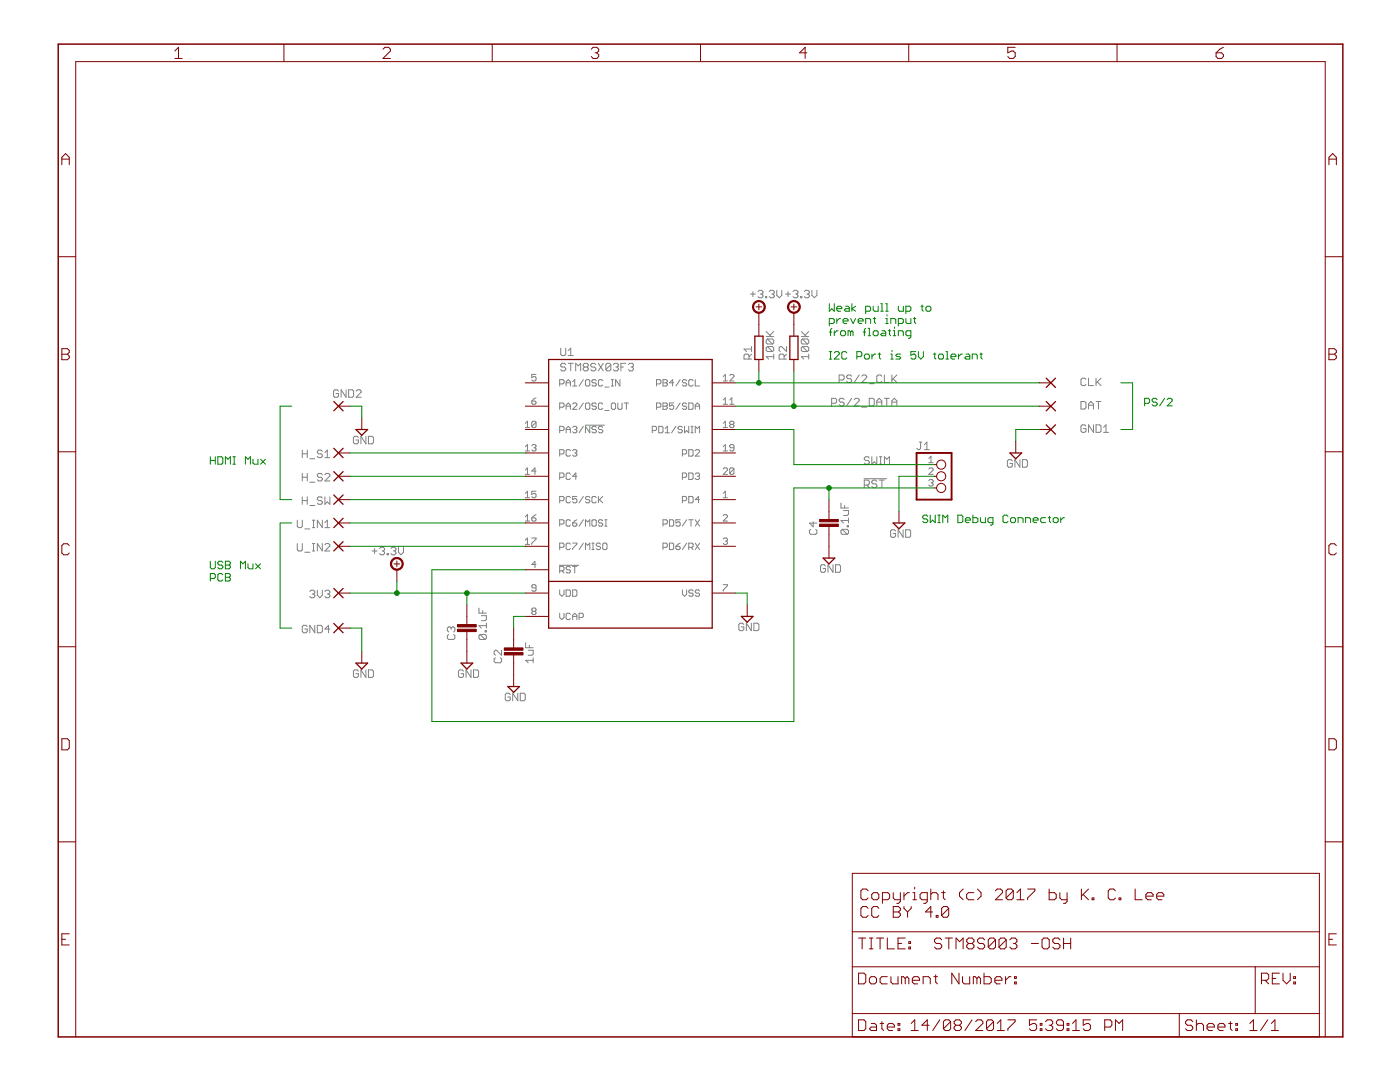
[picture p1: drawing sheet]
<?xml version="1.0" encoding="utf-8"?>
<!DOCTYPE eagle SYSTEM "eagle.dtd">
<eagle version="6.5.0">
<drawing>
<settings>
<setting alwaysvectorfont="yes"/>
<setting verticaltext="up"/>
</settings>
<grid distance="0.1" unitdist="inch" unit="inch" style="lines" multiple="1" display="no" altdistance="0.01" altunitdist="inch" altunit="inch"/>
<schematic xreflabel="%F%N/%S.%C%R" xrefpart="/%S.%C%R">
<libraries>
<library name="Misc Processor">
<symbols>
<symbol name="STM8SXXF">
<pin name="PC6/MOSI" x="-22.86" y="-7.62" length="middle"/>
<pin name="PC7/MISO" x="-22.86" y="-12.7" length="middle"/>
<pin name="PC5/SCK" x="-22.86" y="-2.54" length="middle"/>
<pin name="PA3/!NSS" x="-22.86" y="12.7" length="middle"/>
<pin name="PB4/SCL" x="22.86" y="22.86" length="middle" rot="R180"/>
<pin name="PB5/SDA" x="22.86" y="17.78" length="middle" rot="R180"/>
<pin name="PC3" x="-22.86" y="7.62" length="middle"/>
<pin name="PC4" x="-22.86" y="2.54" length="middle"/>
<pin name="PD3" x="22.86" y="2.54" length="middle" rot="R180"/>
<pin name="PD4" x="22.86" y="-2.54" length="middle" rot="R180"/>
<pin name="PD5/TX" x="22.86" y="-7.62" length="middle" rot="R180"/>
<pin name="PD6/RX" x="22.86" y="-12.7" length="middle" rot="R180"/>
<pin name="PD2" x="22.86" y="7.62" length="middle" rot="R180"/>
<pin name="VDD" x="-22.86" y="-22.86" length="middle" direction="in"/>
<pin name="VCAP" x="-22.86" y="-27.94" length="middle" direction="in"/>
<pin name="VSS" x="22.86" y="-22.86" length="middle" direction="in" rot="R180"/>
<pin name="PD1/SWIM" x="22.86" y="12.7" length="middle" direction="in" rot="R180"/>
<pin name="!RST" x="-22.86" y="-17.78" length="middle" direction="in"/>
<pin name="PA1/OSC_IN" x="-22.86" y="22.86" length="middle" direction="in"/>
<pin name="PA2/OSC_OUT" x="-22.86" y="17.78" length="middle" direction="out"/>
<wire x1="-17.78" y1="27.94" x2="17.78" y2="27.94" width="0.254" layer="94"/>
<wire x1="17.78" y1="27.94" x2="17.78" y2="-20.32" width="0.254" layer="94"/>
<wire x1="17.78" y1="-20.32" x2="17.78" y2="-30.48" width="0.254" layer="94"/>
<wire x1="17.78" y1="-30.48" x2="-17.78" y2="-30.48" width="0.254" layer="94"/>
<wire x1="-17.78" y1="-30.48" x2="-17.78" y2="-20.32" width="0.254" layer="94"/>
<wire x1="-17.78" y1="-20.32" x2="-17.78" y2="27.94" width="0.254" layer="94"/>
<wire x1="-17.78" y1="-20.32" x2="17.78" y2="-20.32" width="0.254" layer="94"/>
<text x="-15.24" y="28.702" size="1.778" layer="95">&gt;Name</text>
<text x="-15.24" y="25.4" size="1.778" layer="96">&gt;Value</text>
</symbol>
</symbols>
<devicesets>
<deviceset name="STM8SX03F" prefix="U">
<gates>
<gate name="G$1" symbol="STM8SXXF" x="0" y="0"/>
</gates>
<devices>
<device name="3" package="TSSOP20">
<connects>
<connect gate="G$1" pin="!RST" pad="4"/>
<connect gate="G$1" pin="PA1/OSC_IN" pad="5"/>
<connect gate="G$1" pin="PA2/OSC_OUT" pad="6"/>
<connect gate="G$1" pin="PA3/!NSS" pad="10"/>
<connect gate="G$1" pin="PB4/SCL" pad="12"/>
<connect gate="G$1" pin="PB5/SDA" pad="11"/>
<connect gate="G$1" pin="PC3" pad="13"/>
<connect gate="G$1" pin="PC4" pad="14"/>
<connect gate="G$1" pin="PC5/SCK" pad="15"/>
<connect gate="G$1" pin="PC6/MOSI" pad="16"/>
<connect gate="G$1" pin="PC7/MISO" pad="17"/>
<connect gate="G$1" pin="PD1/SWIM" pad="18"/>
<connect gate="G$1" pin="PD2" pad="19"/>
<connect gate="G$1" pin="PD3" pad="20"/>
<connect gate="G$1" pin="PD4" pad="1"/>
<connect gate="G$1" pin="PD5/TX" pad="2"/>
<connect gate="G$1" pin="PD6/RX" pad="3"/>
<connect gate="G$1" pin="VCAP" pad="8"/>
<connect gate="G$1" pin="VDD" pad="9"/>
<connect gate="G$1" pin="VSS" pad="7"/>
</connects>
<technologies>
<technology name=""/>
</technologies>
</device>
</devices>
</deviceset>
</devicesets>
</library>
<library name="ipc-7351-capacitor">
<symbols>
<symbol name="CAPACITOR">
<wire x1="-2.54" y1="0" x2="-0.762" y2="0" width="0.1524" layer="94"/>
<wire x1="2.54" y1="0" x2="0.762" y2="0" width="0.1524" layer="94"/>
<text x="-2.54" y="2.54" size="1.778" layer="95">&gt;NAME</text>
<text x="-2.54" y="-4.318" size="1.778" layer="96">&gt;VALUE</text>
<rectangle x1="-1.524" y1="-0.254" x2="2.54" y2="0.254" layer="94" rot="R90"/>
<rectangle x1="-2.54" y1="-0.254" x2="1.524" y2="0.254" layer="94" rot="R90"/>
<pin name="1" x="-5.08" y="0" visible="off" length="short" direction="pas" swaplevel="1"/>
<pin name="2" x="5.08" y="0" visible="off" length="short" direction="pas" swaplevel="1" rot="R180"/>
</symbol>
</symbols>
<devicesets>
<deviceset name="CAPACITOR_" prefix="C" uservalue="yes">
<gates>
<gate name="G$1" symbol="CAPACITOR" x="0" y="0"/>
</gates>
<devices>
<device name="0402" package="CAPC1005X60N">
<connects>
<connect gate="G$1" pin="1" pad="1"/>
<connect gate="G$1" pin="2" pad="2"/>
</connects>
<technologies>
<technology name=""/>
</technologies>
</device>
<device name="0508" package="CAPC1220X107N">
<connects>
<connect gate="G$1" pin="1" pad="1"/>
<connect gate="G$1" pin="2" pad="2"/>
</connects>
<technologies>
<technology name=""/>
</technologies>
</device>
<device name="0603" package="CAPC1608X92N">
<connects>
<connect gate="G$1" pin="1" pad="1"/>
<connect gate="G$1" pin="2" pad="2"/>
</connects>
<technologies>
<technology name=""/>
</technologies>
</device>
<device name="0612" package="CAPC1632X168N">
<connects>
<connect gate="G$1" pin="1" pad="1"/>
<connect gate="G$1" pin="2" pad="2"/>
</connects>
<technologies>
<technology name=""/>
</technologies>
</device>
<device name="0805" package="CAPC2012X145AN">
<connects>
<connect gate="G$1" pin="1" pad="1"/>
<connect gate="G$1" pin="2" pad="2"/>
</connects>
<technologies>
<technology name=""/>
</technologies>
</device>
<device name="1206" package="CAPC3215X168N">
<connects>
<connect gate="G$1" pin="1" pad="1"/>
<connect gate="G$1" pin="2" pad="2"/>
</connects>
<technologies>
<technology name=""/>
</technologies>
</device>
<device name="1210" package="CAPC3225X168N">
<connects>
<connect gate="G$1" pin="1" pad="1"/>
<connect gate="G$1" pin="2" pad="2"/>
</connects>
<technologies>
<technology name=""/>
</technologies>
</device>
<device name="1808" package="CAPC4520X168N">
<connects>
<connect gate="G$1" pin="1" pad="1"/>
<connect gate="G$1" pin="2" pad="2"/>
</connects>
<technologies>
<technology name=""/>
</technologies>
</device>
<device name="1812" package="CAPC4532X218N">
<connects>
<connect gate="G$1" pin="1" pad="1"/>
<connect gate="G$1" pin="2" pad="2"/>
</connects>
<technologies>
<technology name=""/>
</technologies>
</device>
<device name="1825" package="CAPC4564X218N">
<connects>
<connect gate="G$1" pin="1" pad="1"/>
<connect gate="G$1" pin="2" pad="2"/>
</connects>
<technologies>
<technology name=""/>
</technologies>
</device>
<device name="2220" package="CAPC5651X218N">
<connects>
<connect gate="G$1" pin="1" pad="1"/>
<connect gate="G$1" pin="2" pad="2"/>
</connects>
<technologies>
<technology name=""/>
</technologies>
</device>
<device name="2225" package="CAPC5664X218N">
<connects>
<connect gate="G$1" pin="1" pad="1"/>
<connect gate="G$1" pin="2" pad="2"/>
</connects>
<technologies>
<technology name=""/>
</technologies>
</device>
<device name="3640" package="CAPC9198X218N">
<connects>
<connect gate="G$1" pin="1" pad="1"/>
<connect gate="G$1" pin="2" pad="2"/>
</connects>
<technologies>
<technology name=""/>
</technologies>
</device>
<device name="0805N" package="CAP2012X70N">
<connects>
<connect gate="G$1" pin="1" pad="1"/>
<connect gate="G$1" pin="2" pad="2"/>
</connects>
<technologies>
<technology name=""/>
</technologies>
</device>
</devices>
</deviceset>
</devicesets>
</library>
<library name="supply2">
<symbols>
<symbol name="GND">
<wire x1="-1.27" y1="0" x2="1.27" y2="0" width="0.254" layer="94"/>
<wire x1="1.27" y1="0" x2="0" y2="-1.27" width="0.254" layer="94"/>
<wire x1="0" y1="-1.27" x2="-1.27" y2="0" width="0.254" layer="94"/>
<text x="-1.905" y="-3.175" size="1.778" layer="96">&gt;VALUE</text>
<pin name="GND" x="0" y="2.54" visible="off" length="short" direction="sup" rot="R270"/>
</symbol>
</symbols>
<devicesets>
<deviceset name="GND" prefix="SUPPLY">
<gates>
<gate name="GND" symbol="GND" x="0" y="0"/>
</gates>
<devices>
<device name="">
<technologies>
<technology name=""/>
</technologies>
</device>
</devices>
</deviceset>
</devicesets>
</library>
<library name="ipc-7351-resistor">
<symbols>
<symbol name="RESISTOR">
<wire x1="-2.54" y1="-0.889" x2="2.54" y2="-0.889" width="0.254" layer="94"/>
<wire x1="2.54" y1="0.889" x2="-2.54" y2="0.889" width="0.254" layer="94"/>
<wire x1="2.54" y1="-0.889" x2="2.54" y2="0.889" width="0.254" layer="94"/>
<wire x1="-2.54" y1="-0.889" x2="-2.54" y2="0.889" width="0.254" layer="94"/>
<text x="-2.54" y="1.524" size="1.778" layer="95">&gt;NAME</text>
<text x="-2.54" y="-3.302" size="1.778" layer="96">&gt;VALUE</text>
<pin name="2" x="5.08" y="0" visible="off" length="short" direction="pas" swaplevel="1" rot="R180"/>
<pin name="1" x="-5.08" y="0" visible="off" length="short" direction="pas" swaplevel="1"/>
</symbol>
</symbols>
<devicesets>
<deviceset name="RESISTOR_" prefix="R" uservalue="yes">
<gates>
<gate name="G$1" symbol="RESISTOR" x="0" y="0"/>
</gates>
<devices>
<device name="0201" package="RESC0603X30N">
<connects>
<connect gate="G$1" pin="1" pad="1"/>
<connect gate="G$1" pin="2" pad="2"/>
</connects>
<technologies>
<technology name=""/>
</technologies>
</device>
<device name="0402" package="RESC1005X40AN">
<connects>
<connect gate="G$1" pin="1" pad="1"/>
<connect gate="G$1" pin="2" pad="2"/>
</connects>
<technologies>
<technology name=""/>
</technologies>
</device>
<device name="0603" package="RESC1608X55N">
<connects>
<connect gate="G$1" pin="1" pad="1"/>
<connect gate="G$1" pin="2" pad="2"/>
</connects>
<technologies>
<technology name=""/>
</technologies>
</device>
<device name="0805" package="RESC2012X70N">
<connects>
<connect gate="G$1" pin="1" pad="1"/>
<connect gate="G$1" pin="2" pad="2"/>
</connects>
<technologies>
<technology name=""/>
</technologies>
</device>
<device name="1206" package="RESC3115X70N">
<connects>
<connect gate="G$1" pin="1" pad="1"/>
<connect gate="G$1" pin="2" pad="2"/>
</connects>
<technologies>
<technology name=""/>
</technologies>
</device>
<device name="1210" package="RESC3225X70N">
<connects>
<connect gate="G$1" pin="1" pad="1"/>
<connect gate="G$1" pin="2" pad="2"/>
</connects>
<technologies>
<technology name=""/>
</technologies>
</device>
<device name="1812" package="RESC4532X70N">
<connects>
<connect gate="G$1" pin="1" pad="1"/>
<connect gate="G$1" pin="2" pad="2"/>
</connects>
<technologies>
<technology name=""/>
</technologies>
</device>
<device name="2010" package="RESC5025X70N">
<connects>
<connect gate="G$1" pin="1" pad="1"/>
<connect gate="G$1" pin="2" pad="2"/>
</connects>
<technologies>
<technology name=""/>
</technologies>
</device>
<device name="2512" package="RESC6432X70N">
<connects>
<connect gate="G$1" pin="1" pad="1"/>
<connect gate="G$1" pin="2" pad="2"/>
</connects>
<technologies>
<technology name=""/>
</technologies>
</device>
</devices>
</deviceset>
</devicesets>
</library>
<library name="wirepad">
<symbols>
<symbol name="PAD">
<wire x1="-1.016" y1="1.016" x2="1.016" y2="-1.016" width="0.254" layer="94"/>
<wire x1="-1.016" y1="-1.016" x2="1.016" y2="1.016" width="0.254" layer="94"/>
<text x="-1.143" y="1.8542" size="1.778" layer="95">&gt;NAME</text>
<text x="-1.143" y="-3.302" size="1.778" layer="96">&gt;VALUE</text>
<pin name="P" x="2.54" y="0" visible="off" length="short" direction="pas" rot="R180"/>
</symbol>
</symbols>
<devicesets>
<deviceset name="SMD2" prefix="PAD" uservalue="yes">
<gates>
<gate name="1" symbol="PAD" x="0" y="0"/>
</gates>
<devices>
<device name="" package="SMD1,27-2,54">
<connects>
<connect gate="1" pin="P" pad="1"/>
</connects>
<technologies>
<technology name=""/>
</technologies>
</device>
</devices>
</deviceset>
</devicesets>
</library>
<library name="Misc Voltages">
<symbols>
<symbol name="+3.3V">
<wire x1="-0.635" y1="1.27" x2="0.635" y2="1.27" width="0.1524" layer="94"/>
<wire x1="0" y1="0.635" x2="0" y2="1.905" width="0.1524" layer="94"/>
<circle x="0" y="1.27" radius="1.27" width="0.254" layer="94"/>
<text x="-1.905" y="3.175" size="1.778" layer="96">&gt;VALUE</text>
<pin name="+3.3V" x="0" y="-2.54" visible="off" length="short" direction="sup" rot="R90"/>
</symbol>
</symbols>
<devicesets>
<deviceset name="+3.3V" prefix="SUPPLY">
<gates>
<gate name="+3.3V" symbol="+3.3V" x="0" y="0"/>
</gates>
<devices>
<device name="">
<technologies>
<technology name=""/>
</technologies>
</device>
</devices>
</deviceset>
</devicesets>
</library>
<library name="Misc Conn">
<symbols>
<symbol name="PINHD3">
<wire x1="-6.35" y1="-5.08" x2="1.27" y2="-5.08" width="0.4064" layer="94"/>
<wire x1="1.27" y1="-5.08" x2="1.27" y2="5.08" width="0.4064" layer="94"/>
<wire x1="1.27" y1="5.08" x2="-6.35" y2="5.08" width="0.4064" layer="94"/>
<wire x1="-6.35" y1="5.08" x2="-6.35" y2="-5.08" width="0.4064" layer="94"/>
<text x="-6.35" y="5.715" size="1.778" layer="95">&gt;NAME</text>
<text x="-6.35" y="-7.62" size="1.778" layer="96">&gt;VALUE</text>
<pin name="1" x="-2.54" y="2.54" visible="pad" length="short" direction="pas" function="dot"/>
<pin name="2" x="-2.54" y="0" visible="pad" length="short" direction="pas" function="dot"/>
<pin name="3" x="-2.54" y="-2.54" visible="pad" length="short" direction="pas" function="dot"/>
</symbol>
</symbols>
<devicesets>
<deviceset name="PINHD-1X3" prefix="JP" uservalue="yes">
<gates>
<gate name="A" symbol="PINHD3" x="0" y="0"/>
</gates>
<devices>
<device name="" package="1X03">
<connects>
<connect gate="A" pin="1" pad="1"/>
<connect gate="A" pin="2" pad="2"/>
<connect gate="A" pin="3" pad="3"/>
</connects>
<technologies>
<technology name=""/>
</technologies>
</device>
<device name="/90" package="1X03/90">
<connects>
<connect gate="A" pin="1" pad="1"/>
<connect gate="A" pin="2" pad="2"/>
<connect gate="A" pin="3" pad="3"/>
</connects>
<technologies>
<technology name=""/>
</technologies>
</device>
</devices>
</deviceset>
</devicesets>
</library>
<library name="frames">
<symbols>
<symbol name="FRAME_A_L">
<frame x1="0" y1="0" x2="279.4" y2="215.9" columns="6" rows="5" layer="94" border-bottom="no"/>
</symbol>
<symbol name="DOCFIELD">
<wire x1="0" y1="0" x2="71.12" y2="0" width="0.1016" layer="94"/>
<wire x1="101.6" y1="15.24" x2="87.63" y2="15.24" width="0.1016" layer="94"/>
<wire x1="0" y1="0" x2="0" y2="5.08" width="0.1016" layer="94"/>
<wire x1="0" y1="5.08" x2="71.12" y2="5.08" width="0.1016" layer="94"/>
<wire x1="0" y1="5.08" x2="0" y2="15.24" width="0.1016" layer="94"/>
<wire x1="101.6" y1="15.24" x2="101.6" y2="5.08" width="0.1016" layer="94"/>
<wire x1="71.12" y1="5.08" x2="71.12" y2="0" width="0.1016" layer="94"/>
<wire x1="71.12" y1="5.08" x2="87.63" y2="5.08" width="0.1016" layer="94"/>
<wire x1="71.12" y1="0" x2="101.6" y2="0" width="0.1016" layer="94"/>
<wire x1="87.63" y1="15.24" x2="87.63" y2="5.08" width="0.1016" layer="94"/>
<wire x1="87.63" y1="15.24" x2="0" y2="15.24" width="0.1016" layer="94"/>
<wire x1="87.63" y1="5.08" x2="101.6" y2="5.08" width="0.1016" layer="94"/>
<wire x1="101.6" y1="5.08" x2="101.6" y2="0" width="0.1016" layer="94"/>
<wire x1="0" y1="15.24" x2="0" y2="22.86" width="0.1016" layer="94"/>
<wire x1="101.6" y1="35.56" x2="0" y2="35.56" width="0.1016" layer="94"/>
<wire x1="101.6" y1="35.56" x2="101.6" y2="22.86" width="0.1016" layer="94"/>
<wire x1="0" y1="22.86" x2="101.6" y2="22.86" width="0.1016" layer="94"/>
<wire x1="0" y1="22.86" x2="0" y2="35.56" width="0.1016" layer="94"/>
<wire x1="101.6" y1="22.86" x2="101.6" y2="15.24" width="0.1016" layer="94"/>
<text x="1.27" y="1.27" size="2.54" layer="94" font="vector">Date:</text>
<text x="12.7" y="1.27" size="2.54" layer="94" font="vector">&gt;LAST_DATE_TIME</text>
<text x="72.39" y="1.27" size="2.54" layer="94" font="vector">Sheet:</text>
<text x="86.36" y="1.27" size="2.54" layer="94" font="vector">&gt;SHEET</text>
<text x="88.9" y="11.43" size="2.54" layer="94" font="vector">REV:</text>
<text x="1.27" y="19.05" size="2.54" layer="94" font="vector">TITLE:</text>
<text x="1.27" y="11.43" size="2.54" layer="94" font="vector">Document Number:</text>
<text x="17.78" y="19.05" size="2.54" layer="94" font="vector">&gt;DRAWING_NAME</text>
</symbol>
</symbols>
<devicesets>
<deviceset name="FRAME_A_L" prefix="FRAME" uservalue="yes">
<gates>
<gate name="G$1" symbol="FRAME_A_L" x="0" y="0" addlevel="always"/>
<gate name="G$2" symbol="DOCFIELD" x="172.72" y="0" addlevel="always"/>
</gates>
<devices>
<device name="">
<technologies>
<technology name=""/>
</technologies>
</device>
</devices>
</deviceset>
</devicesets>
</library>
</libraries>
<attributes>
</attributes>
<variantdefs>
</variantdefs>
<classes>
<class number="0" name="default" width="0" drill="0">
</class>
</classes>
<parts>
<part name="U1" library="Misc Processor" deviceset="STM8SX03F" device="3"/>
<part name="C2" library="ipc-7351-capacitor" deviceset="CAPACITOR_" device="0603" value="1uF"/>
<part name="C3" library="ipc-7351-capacitor" deviceset="CAPACITOR_" device="0603" value="0.1uF"/>
<part name="C4" library="ipc-7351-capacitor" deviceset="CAPACITOR_" device="0603" value="0.1uF"/>
<part name="SUPPLY1" library="supply2" deviceset="GND" device=""/>
<part name="SUPPLY2" library="supply2" deviceset="GND" device=""/>
<part name="SUPPLY3" library="supply2" deviceset="GND" device=""/>
<part name="SUPPLY4" library="supply2" deviceset="GND" device=""/>
<part name="R1" library="ipc-7351-resistor" deviceset="RESISTOR_" device="0603" value="100K"/>
<part name="R2" library="ipc-7351-resistor" deviceset="RESISTOR_" device="0603" value="100K"/>
<part name="CLK" library="wirepad" deviceset="SMD2" device=""/>
<part name="DAT" library="wirepad" deviceset="SMD2" device=""/>
<part name="GND1" library="wirepad" deviceset="SMD2" device=""/>
<part name="H_S1" library="wirepad" deviceset="SMD2" device=""/>
<part name="H_S2" library="wirepad" deviceset="SMD2" device=""/>
<part name="H_SW" library="wirepad" deviceset="SMD2" device=""/>
<part name="U_IN1" library="wirepad" deviceset="SMD2" device=""/>
<part name="U_IN2" library="wirepad" deviceset="SMD2" device=""/>
<part name="SUPPLY8" library="supply2" deviceset="GND" device=""/>
<part name="GND2" library="wirepad" deviceset="SMD2" device=""/>
<part name="SUPPLY9" library="supply2" deviceset="GND" device=""/>
<part name="SUPPLY10" library="supply2" deviceset="GND" device=""/>
<part name="3V3" library="wirepad" deviceset="SMD2" device=""/>
<part name="SUPPLY11" library="supply2" deviceset="GND" device=""/>
<part name="GND4" library="wirepad" deviceset="SMD2" device=""/>
<part name="SUPPLY5" library="Misc Voltages" deviceset="+3.3V" device=""/>
<part name="SUPPLY6" library="Misc Voltages" deviceset="+3.3V" device=""/>
<part name="SUPPLY7" library="Misc Voltages" deviceset="+3.3V" device=""/>
<part name="J1" library="Misc Conn" deviceset="PINHD-1X3" device=""/>
<part name="FRAME1" library="frames" deviceset="FRAME_A_L" device=""/>
</parts>
<sheets>
<sheet>
<plain>
<text x="187.198" y="5.588" size="2.54" layer="94">Copyright (c) 2017 by K. C. Lee
CC BY 4.0</text>
<text x="45.72" y="104.14" size="1.778" layer="91">HDMI Mux</text>
<text x="45.72" y="78.74" size="1.778" layer="91">USB Mux
PCB</text>
<text x="248.92" y="116.84" size="1.778" layer="91">PS/2</text>
<text x="200.66" y="91.44" size="1.778" layer="91">SWIM Debug Connector</text>
<text x="180.34" y="132.08" size="1.778" layer="91">Weak pull up to
prevent input 
from floating</text>
<text x="180.34" y="127" size="1.778" layer="91">I2C Port is 5V tolerant</text>
</plain>
<instances>
<instance part="U1" gate="G$1" x="137.16" y="99.06"/>
<instance part="C2" gate="G$1" x="111.76" y="63.5" rot="R90"/>
<instance part="C3" gate="G$1" x="101.6" y="68.58" rot="R90"/>
<instance part="C4" gate="G$1" x="180.34" y="91.44" rot="R90"/>
<instance part="SUPPLY1" gate="GND" x="111.76" y="55.88"/>
<instance part="SUPPLY2" gate="GND" x="101.6" y="60.96"/>
<instance part="SUPPLY3" gate="GND" x="180.34" y="83.82"/>
<instance part="SUPPLY4" gate="GND" x="162.56" y="71.12"/>
<instance part="R1" gate="G$1" x="165.1" y="129.54" rot="R90"/>
<instance part="R2" gate="G$1" x="172.72" y="129.54" rot="R90"/>
<instance part="CLK" gate="1" x="228.6" y="121.92" smashed="yes" rot="R180">
<attribute name="NAME" x="235.077" y="121.2342" size="1.778" layer="95"/>
<attribute name="VALUE" x="229.743" y="125.222" size="1.778" layer="96" rot="R180"/>
</instance>
<instance part="DAT" gate="1" x="228.6" y="116.84" smashed="yes" rot="R180">
<attribute name="NAME" x="235.077" y="116.1542" size="1.778" layer="95"/>
<attribute name="VALUE" x="229.743" y="120.142" size="1.778" layer="96" rot="R180"/>
</instance>
<instance part="GND1" gate="1" x="228.6" y="111.76" smashed="yes" rot="R180">
<attribute name="NAME" x="235.077" y="111.0742" size="1.778" layer="95"/>
<attribute name="VALUE" x="229.743" y="115.062" size="1.778" layer="96" rot="R180"/>
</instance>
<instance part="H_S1" gate="1" x="73.66" y="106.68" smashed="yes">
<attribute name="NAME" x="72.263" y="107.3658" size="1.778" layer="95" rot="R180"/>
<attribute name="VALUE" x="72.517" y="103.378" size="1.778" layer="96"/>
</instance>
<instance part="H_S2" gate="1" x="73.66" y="101.6" smashed="yes">
<attribute name="NAME" x="72.263" y="102.2858" size="1.778" layer="95" rot="R180"/>
<attribute name="VALUE" x="72.517" y="98.298" size="1.778" layer="96"/>
</instance>
<instance part="H_SW" gate="1" x="73.66" y="96.52" smashed="yes">
<attribute name="NAME" x="72.263" y="97.2058" size="1.778" layer="95" rot="R180"/>
<attribute name="VALUE" x="72.517" y="93.218" size="1.778" layer="96"/>
</instance>
<instance part="U_IN1" gate="1" x="73.66" y="91.44" smashed="yes">
<attribute name="NAME" x="72.263" y="92.1258" size="1.778" layer="95" rot="R180"/>
<attribute name="VALUE" x="72.517" y="88.138" size="1.778" layer="96"/>
</instance>
<instance part="U_IN2" gate="1" x="73.66" y="86.36" smashed="yes">
<attribute name="NAME" x="72.263" y="87.0458" size="1.778" layer="95" rot="R180"/>
<attribute name="VALUE" x="72.517" y="83.058" size="1.778" layer="96"/>
</instance>
<instance part="SUPPLY8" gate="GND" x="220.98" y="106.68"/>
<instance part="GND2" gate="1" x="73.66" y="116.84"/>
<instance part="SUPPLY9" gate="GND" x="78.74" y="111.76"/>
<instance part="SUPPLY10" gate="GND" x="195.58" y="91.44"/>
<instance part="3V3" gate="1" x="73.66" y="76.2" smashed="yes">
<attribute name="NAME" x="72.263" y="76.8858" size="1.778" layer="95" rot="R180"/>
<attribute name="VALUE" x="72.517" y="72.898" size="1.778" layer="96"/>
</instance>
<instance part="SUPPLY11" gate="GND" x="78.74" y="60.96"/>
<instance part="GND4" gate="1" x="73.66" y="68.58" smashed="yes">
<attribute name="NAME" x="72.263" y="69.2658" size="1.778" layer="95" rot="R180"/>
<attribute name="VALUE" x="72.517" y="65.278" size="1.778" layer="96"/>
</instance>
<instance part="SUPPLY5" gate="+3.3V" x="165.1" y="137.16"/>
<instance part="SUPPLY6" gate="+3.3V" x="172.72" y="137.16"/>
<instance part="SUPPLY7" gate="+3.3V" x="86.36" y="81.28" rot="MR0"/>
<instance part="J1" gate="A" x="205.74" y="101.6"/>
<instance part="FRAME1" gate="G$1" x="12.7" y="-20.32"/>
<instance part="FRAME1" gate="G$2" x="185.42" y="-20.32"/>
</instances>
<busses>
</busses>
<nets>
<net name="GND" class="0">
<segment>
<pinref part="C2" gate="G$1" pin="1"/>
<pinref part="SUPPLY1" gate="GND" pin="GND"/>
</segment>
<segment>
<pinref part="C3" gate="G$1" pin="1"/>
<pinref part="SUPPLY2" gate="GND" pin="GND"/>
</segment>
<segment>
<pinref part="C4" gate="G$1" pin="1"/>
<pinref part="SUPPLY3" gate="GND" pin="GND"/>
</segment>
<segment>
<pinref part="U1" gate="G$1" pin="VSS"/>
<pinref part="SUPPLY4" gate="GND" pin="GND"/>
<wire x1="160.02" y1="76.2" x2="162.56" y2="76.2" width="0.1524" layer="91"/>
<wire x1="162.56" y1="76.2" x2="162.56" y2="73.66" width="0.1524" layer="91"/>
</segment>
<segment>
<pinref part="GND1" gate="1" pin="P"/>
<pinref part="SUPPLY8" gate="GND" pin="GND"/>
<wire x1="226.06" y1="111.76" x2="220.98" y2="111.76" width="0.1524" layer="91"/>
<wire x1="220.98" y1="111.76" x2="220.98" y2="109.22" width="0.1524" layer="91"/>
</segment>
<segment>
<pinref part="GND2" gate="1" pin="P"/>
<pinref part="SUPPLY9" gate="GND" pin="GND"/>
<wire x1="76.2" y1="116.84" x2="78.74" y2="116.84" width="0.1524" layer="91"/>
<wire x1="78.74" y1="116.84" x2="78.74" y2="114.3" width="0.1524" layer="91"/>
</segment>
<segment>
<pinref part="SUPPLY10" gate="GND" pin="GND"/>
<wire x1="203.2" y1="101.6" x2="195.58" y2="101.6" width="0.1524" layer="91"/>
<wire x1="195.58" y1="101.6" x2="195.58" y2="93.98" width="0.1524" layer="91"/>
<pinref part="J1" gate="A" pin="2"/>
</segment>
<segment>
<pinref part="GND4" gate="1" pin="P"/>
<pinref part="SUPPLY11" gate="GND" pin="GND"/>
<wire x1="76.2" y1="68.58" x2="78.74" y2="68.58" width="0.1524" layer="91"/>
<wire x1="78.74" y1="68.58" x2="78.74" y2="63.5" width="0.1524" layer="91"/>
</segment>
</net>
<net name="N$1" class="0">
<segment>
<pinref part="U1" gate="G$1" pin="VCAP"/>
<pinref part="C2" gate="G$1" pin="2"/>
<wire x1="114.3" y1="71.12" x2="111.76" y2="71.12" width="0.1524" layer="91"/>
<wire x1="111.76" y1="71.12" x2="111.76" y2="68.58" width="0.1524" layer="91"/>
</segment>
</net>
<net name="!RST" class="0">
<segment>
<pinref part="U1" gate="G$1" pin="!RST"/>
<pinref part="C4" gate="G$1" pin="2"/>
<wire x1="114.3" y1="81.28" x2="93.98" y2="81.28" width="0.1524" layer="91"/>
<pinref part="J1" gate="A" pin="3"/>
<wire x1="203.2" y1="99.06" x2="180.34" y2="99.06" width="0.1524" layer="91"/>
<wire x1="180.34" y1="99.06" x2="172.72" y2="99.06" width="0.1524" layer="91"/>
<wire x1="172.72" y1="99.06" x2="172.72" y2="48.26" width="0.1524" layer="91"/>
<wire x1="172.72" y1="48.26" x2="93.98" y2="48.26" width="0.1524" layer="91"/>
<wire x1="93.98" y1="48.26" x2="93.98" y2="81.28" width="0.1524" layer="91"/>
<wire x1="180.34" y1="99.06" x2="180.34" y2="96.52" width="0.1524" layer="91"/>
<junction x="180.34" y="99.06"/>
<label x="187.96" y="99.06" size="1.778" layer="95"/>
</segment>
</net>
<net name="SWIM" class="0">
<segment>
<pinref part="U1" gate="G$1" pin="PD1/SWIM"/>
<wire x1="160.02" y1="111.76" x2="172.72" y2="111.76" width="0.1524" layer="91"/>
<wire x1="172.72" y1="111.76" x2="172.72" y2="104.14" width="0.1524" layer="91"/>
<wire x1="172.72" y1="104.14" x2="203.2" y2="104.14" width="0.1524" layer="91"/>
<label x="187.96" y="104.14" size="1.778" layer="95"/>
<pinref part="J1" gate="A" pin="1"/>
</segment>
</net>
<net name="PS/2_CLK" class="0">
<segment>
<pinref part="R1" gate="G$1" pin="1"/>
<wire x1="165.1" y1="124.46" x2="165.1" y2="121.92" width="0.1524" layer="91"/>
<pinref part="U1" gate="G$1" pin="PB4/SCL"/>
<wire x1="165.1" y1="121.92" x2="160.02" y2="121.92" width="0.1524" layer="91"/>
<wire x1="165.1" y1="121.92" x2="226.06" y2="121.92" width="0.1524" layer="91"/>
<junction x="165.1" y="121.92"/>
<label x="195.58" y="121.92" size="1.778" layer="95" rot="MR0"/>
<pinref part="CLK" gate="1" pin="P"/>
</segment>
</net>
<net name="PS/2_DATA" class="0">
<segment>
<pinref part="U1" gate="G$1" pin="PB5/SDA"/>
<pinref part="R2" gate="G$1" pin="1"/>
<wire x1="160.02" y1="116.84" x2="172.72" y2="116.84" width="0.1524" layer="91"/>
<wire x1="172.72" y1="116.84" x2="172.72" y2="124.46" width="0.1524" layer="91"/>
<wire x1="172.72" y1="116.84" x2="226.06" y2="116.84" width="0.1524" layer="91"/>
<junction x="172.72" y="116.84"/>
<label x="195.58" y="116.84" size="1.778" layer="95" rot="MR0"/>
<pinref part="DAT" gate="1" pin="P"/>
</segment>
</net>
<net name="N$4" class="0">
<segment>
<pinref part="U1" gate="G$1" pin="PC7/MISO"/>
<wire x1="114.3" y1="86.36" x2="76.2" y2="86.36" width="0.1524" layer="91"/>
<pinref part="U_IN2" gate="1" pin="P"/>
</segment>
</net>
<net name="N$5" class="0">
<segment>
<pinref part="U1" gate="G$1" pin="PC6/MOSI"/>
<wire x1="114.3" y1="91.44" x2="76.2" y2="91.44" width="0.1524" layer="91"/>
<pinref part="U_IN1" gate="1" pin="P"/>
</segment>
</net>
<net name="N$6" class="0">
<segment>
<pinref part="U1" gate="G$1" pin="PC5/SCK"/>
<wire x1="114.3" y1="96.52" x2="76.2" y2="96.52" width="0.1524" layer="91"/>
<pinref part="H_SW" gate="1" pin="P"/>
</segment>
</net>
<net name="N$7" class="0">
<segment>
<pinref part="U1" gate="G$1" pin="PC3"/>
<wire x1="114.3" y1="106.68" x2="76.2" y2="106.68" width="0.1524" layer="91"/>
<pinref part="H_S1" gate="1" pin="P"/>
</segment>
</net>
<net name="N$8" class="0">
<segment>
<pinref part="U1" gate="G$1" pin="PC4"/>
<wire x1="114.3" y1="101.6" x2="76.2" y2="101.6" width="0.1524" layer="91"/>
<pinref part="H_S2" gate="1" pin="P"/>
</segment>
</net>
<net name="+3.3V" class="0">
<segment>
<pinref part="U1" gate="G$1" pin="VDD"/>
<pinref part="C3" gate="G$1" pin="2"/>
<wire x1="114.3" y1="76.2" x2="101.6" y2="76.2" width="0.1524" layer="91"/>
<wire x1="101.6" y1="76.2" x2="101.6" y2="73.66" width="0.1524" layer="91"/>
<junction x="101.6" y="76.2"/>
<pinref part="3V3" gate="1" pin="P"/>
<wire x1="101.6" y1="76.2" x2="86.36" y2="76.2" width="0.1524" layer="91"/>
<pinref part="SUPPLY7" gate="+3.3V" pin="+3.3V"/>
<wire x1="86.36" y1="76.2" x2="76.2" y2="76.2" width="0.1524" layer="91"/>
<wire x1="86.36" y1="78.74" x2="86.36" y2="76.2" width="0.1524" layer="91"/>
<junction x="86.36" y="76.2"/>
</segment>
<segment>
<pinref part="R1" gate="G$1" pin="2"/>
<pinref part="SUPPLY5" gate="+3.3V" pin="+3.3V"/>
</segment>
<segment>
<pinref part="R2" gate="G$1" pin="2"/>
<pinref part="SUPPLY6" gate="+3.3V" pin="+3.3V"/>
</segment>
</net>
<net name="N$2" class="0">
<segment>
<wire x1="63.5" y1="116.84" x2="60.96" y2="116.84" width="0.1524" layer="91"/>
<wire x1="60.96" y1="116.84" x2="60.96" y2="96.52" width="0.1524" layer="91"/>
<wire x1="60.96" y1="96.52" x2="63.5" y2="96.52" width="0.1524" layer="91"/>
</segment>
</net>
<net name="N$3" class="0">
<segment>
<wire x1="63.5" y1="91.44" x2="60.96" y2="91.44" width="0.1524" layer="91"/>
<wire x1="60.96" y1="91.44" x2="60.96" y2="68.58" width="0.1524" layer="91"/>
<wire x1="60.96" y1="68.58" x2="63.5" y2="68.58" width="0.1524" layer="91"/>
</segment>
</net>
<net name="N$9" class="0">
<segment>
<wire x1="243.84" y1="121.92" x2="246.38" y2="121.92" width="0.1524" layer="91"/>
<wire x1="246.38" y1="121.92" x2="246.38" y2="111.76" width="0.1524" layer="91"/>
<wire x1="246.38" y1="111.76" x2="243.84" y2="111.76" width="0.1524" layer="91"/>
</segment>
</net>
</nets>
</sheet>
</sheets>
</schematic>
</drawing>
<compatibility>
<note version="6.3" minversion="6.2.2" severity="warning">
Since Version 6.2.2 text objects can contain more than one line,
which will not be processed correctly with this version.
</note>
</compatibility>
</eagle>
